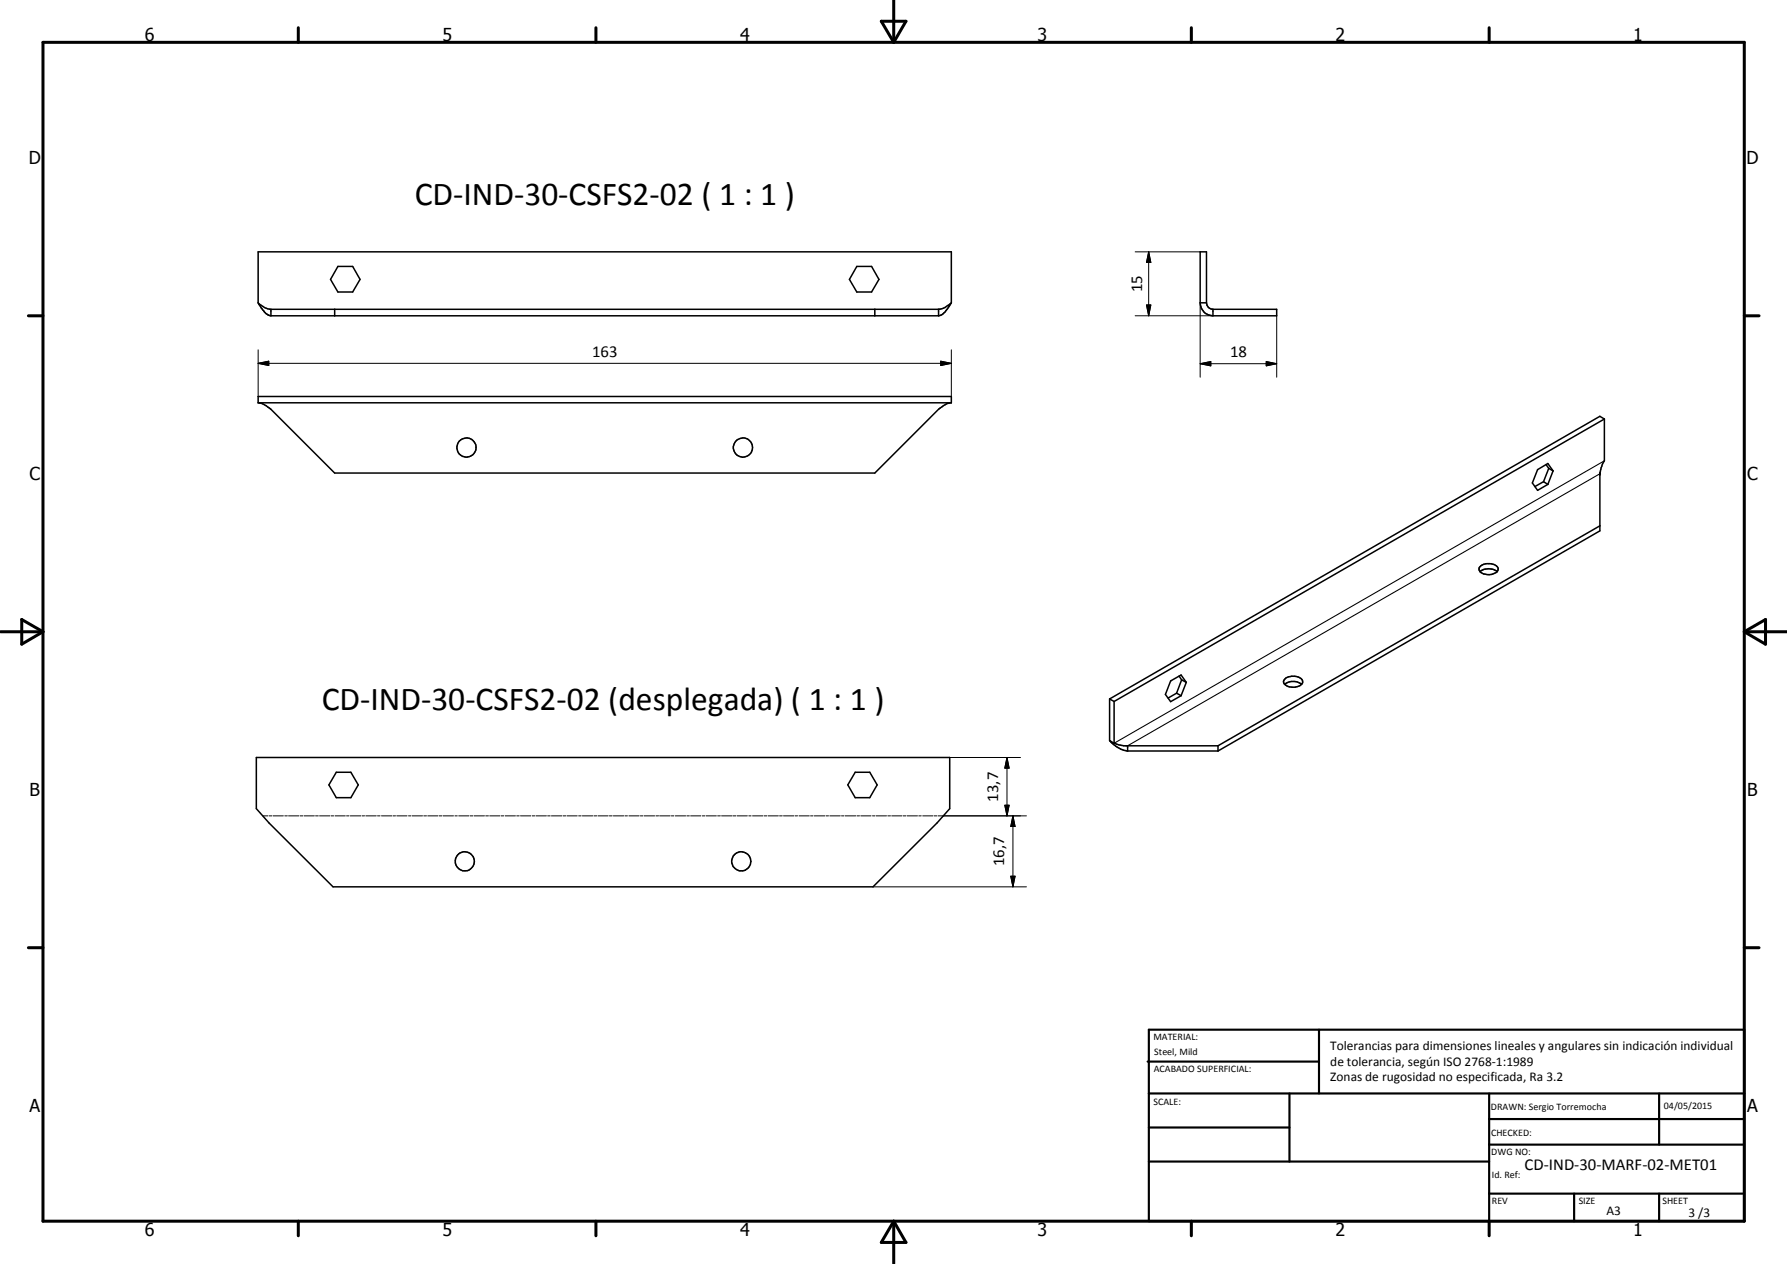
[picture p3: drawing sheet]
<svg xmlns="http://www.w3.org/2000/svg" width="420mm" height="297mm" viewBox="0 0 420 297" stroke-linecap="round" stroke-linejoin="round" font-family="sans-serif">
<g fill="none" stroke="#000" stroke-width=".35">
<path d="M60.7 71.2l.9 1.4a3.1 3.1 0 0 0 2.1 1.6M60.7 71.2a4.8 4.8 0 0 0 2.6 1.4l157.6 .1 1.3-.4 1.5-1.1M60.7 71.2v-12h163v12M63.7 72.7v1.5M63.7 74.2h157M78.7 72.7v1.5M79.4 62.6h3.5l1.8 3.1-1.8 2.9h-3.5l-1.7-2.9zM201.5 62.6h3.4l1.8 3.1-1.8 2.9h-3.4l-1.8-2.9zM205.7 72.7v1.5M220.7 72.7v1.5M223.7 71.2l-1.2 1.7a2.61 2.61 0 0 1-1.8 1.3M282.2 71.2v-12h1.5v12"/>
<path d="M282.2 71.2a3 3 0 0 0 3 3M282.2 71.2h1.5M283.7 71.2a1.53 1.53 0 0 0 1.4 1.5h15.1v1.5h-15M285.2 72.7v1.5M60.7 94.7v-1.5h163v1.5M60.7 94.7h163M60.7 94.7a5.9 5.9 0 0 1 3 1.5l15 15h127l15.2-15.2a5.4 5.4 0 0 1 2.8-1.3M377.2 98.5v9.8l-.4 .8-.6 1.9v13.8l-89.8 51.7M377.2 98.5l-115.3 66.3M377.2 98.5l-1-.7-115.3 66.5M362.9 113.2l1 .6M362.9 113.2l-2 1.1"/>
<path d="M363.5 109.2l.6 .9M364.1 110.1l-1.2 3.1M364.1 110.1l1.1 .6M365.2 110.7l-1.3 3.1M365.2 110.7l-1.3-1.8-2.4 1.5-1.2 3.1 1.2 1.7 2.4-1.4M376.2 111.2v.1M376.2 111.4v.3M347.9 133.2a3.1 3.1 0 0 1 4.3 .1 1.23 1.23 0 0 1-1.3 1.6 2.43 2.43 0 0 1-3.1-1.1zM348 134.4a3.1 3.1 0 0 1 4 0M376.2 123.6l-89.8 51.7M277.2 158.9l.6 .9M277.8 159.8l1.1 .6"/>
<path d="M277.8 159.8l-1.2 3.1M302.4 159.3a2.86 2.86 0 0 1 3.9 .7 1.88 1.88 0 0 1-2.4 1.5 1.84 1.84 0 0 1-2.1-1.4zM60.3 178h163v12l-3 3.4-15 15h-127l-15-15-3-3.4zM260.9 174l.7 .8a6.8 6.8 0 0 0 2.9 1.6l.6 .1M260.9 174l1 .7M260.9 164.3v9.7M260.9 164.3l1 .5M261.9 174.7l2.3 .6h22.2M261.9 164.8v9.9M265.1 175.3v1.2M265.1 176.5h21.3M276.6 162.9l1.1 .6"/>
<path d="M276.6 162.9l-2 1.1M278.9 160.4l-1.2-1.8-2.5 1.4-1.2 3.2 1.2 1.7 2.5-1.4M278.9 160.4l-1.2 3.1M286.4 175.3v1.2M302 160.8a3.2 3.2 0 0 1 4 0M79.1 181.5h3.4l1.7 2.9-1.7 3.1h-3.4l-1.8-3.1zM201.1 181.5h3.4l1.7 2.9-1.7 3.1h-3.4l-1.8-3.1z"/>
<circle cx="109.7" cy="105.2" r="2.25"/>
<circle cx="174.7" cy="105.2" r="2.26"/>
<circle cx="109.3" cy="202.4" r="2.25"/>
<circle cx="174.3" cy="202.4" r="2.24"/>
</g>
<path d="M376.2 111.3l-111.1 64M377.2 108.3l-115.3 66.4" fill="none" stroke="#000" stroke-width=".25"/>
<g fill="none" stroke="#000" stroke-width=".24">
<path d="M266.9 59.2h15.3M270.1 59.2l.5 2.5h-1zM270.1 59.2v15M266.9 74.2h18.3M269.6 71.7h1l-.5 2.5zM282.2 71.2v17.4M300.2 74.2v14.4M60.7 85.4l2.5-.5v1zM60.7 85.4h163M60.7 82.2v11M221.2 84.9l2.5 .5-2.5 .5zM223.7 82.2v11"/>
<path d="M282.2 85.5l2.5-.5v1zM282.2 85.5h18M297.7 85l2.5 .5-2.5 .5zM223.3 178h16.6M236.8 178l.5 2.5h-1zM236.8 178v13.7M61.8 191.7h1.2M63.3 191.7h.6M64.2 191.7h2.4M67 191.7h.6M67.8 191.7h2.5M70.6 191.7h.6"/>
<path d="M71.5 191.7h2.4M74.2 191.7h.6M75.1 191.7h2.4M77.8 191.7h.6M78.8 191.7h2.4M81.5 191.7h.6M82.4 191.7h2.4M85.1 191.7h.6M86 191.7h2.5M88.8 191.7h.6M89.7 191.7h2.4M92.4 191.7h.6"/>
<path d="M93.3 191.7h2.4M96 191.7h.6M96.9 191.7h2.4M99.6 191.7h.7M100.6 191.7h2.4M103.3 191.7h.6M104.2 191.7h2.4M107 191.7h.5M107.9 191.7h2.4M110.6 191.7h.6M111.5 191.7h2.4M114.2 191.7h.6"/>
<path d="M115.1 191.7h2.4M117.8 191.7h.6M118.8 191.7h2.4M121.5 191.7h.6M122.4 191.7h2.4M125.1 191.7h.6M126 191.7h2.5M128.8 191.7h.6M129.7 191.7h2.4M132.4 191.7h.6M133.3 191.7h2.4M136 191.7h.6"/>
<path d="M136.9 191.7h2.4M139.6 191.7h.7M140.6 191.7h2.4M143.3 191.7h.6M144.2 191.7h2.4M146.9 191.7h.6M147.9 191.7h2.4M150.6 191.7h.6M151.5 191.7h2.4M154.2 191.7h.6M155.1 191.7h2.5M157.8 191.7h.6"/>
<path d="M158.8 191.7h2.4M161.5 191.7h.6M162.4 191.7h2.4M165.1 191.7h.6M166 191.7h2.4M168.7 191.7h.7M169.7 191.7h2.4M172.4 191.7h.6M173.3 191.7h2.4M176.1 191.7h.5M176.9 191.7h2.5M179.7 191.7h.6"/>
<path d="M180.6 191.7h2.4M183.3 191.7h.6M184.2 191.7h2.4M186.9 191.7h.6M187.9 191.7h2.4M190.6 191.7h.6M191.5 191.7h2.4M194.2 191.7h.6M195.1 191.7h2.5M197.9 191.7h.5M198.7 191.7h2.5M201.5 191.7h.6"/>
<path d="M202.4 191.7h2.4M205.1 191.7h.6M206 191.7h2.4M208.7 191.7h.7M209.7 191.7h2.4M212.4 191.7h.6M213.3 191.7h2.4M216 191.7h.6M216.9 191.7h2.5M219.7 191.7h.5M220.5 191.7h20.8M236.3 189.2h1l-.5 2.5z"/>
<path d="M238.2 191.7l.5 2.5h-1.1zM238.2 191.7v16.7M205.3 208.4h36M237.6 205.9h1.1l-.5 2.5z"/>
</g>
<g fill="none" stroke="#000" stroke-width=".71">
<path d="M10.1 9.9h400v277.1h-400zM70.1 6.5v3.4M140.1 6.5v3.4M207.2 5h5.8l-2.9 4.9zM210.1 0v9.9M280.1 6.5v3.4M350.1 6.5v3.4M6.7 74.2h3.4M410.1 74.2h3.5M.1 148.5h10M5.1 145.6l5 2.9-5 2.9zM410.1 148.5h10"/>
<path d="M410.1 148.5l5-2.9v5.8zM6.7 222.7h3.4M410.1 222.7h3.5M70.1 287v3.4M140.1 287v3.4M210.1 287v10M210.1 287l2.9 5h-5.8zM280.1 287v3.4M350.1 287v3.4"/>
</g>
<g fill="none" stroke="#000" stroke-width=".51">
<path d="M269.8 249.5h40.3M270.1 242h140v45h-140zM270.1 257h140M303.2 257v16M310.1 242v15M350.1 257v30M390.1 257v12M270.1 265h33.1M270.1 273h80M350.1 269h60M350.1 263h60M350.1 280.5h60"/>
<path d="M370.1 280.5v6.5M390.1 280.5v6.5"/>
</g>
<path d="M269.6 71.7h1l-.5 2.5zM270.1 59.2l.5 2.5h-1zM60.7 85.4l2.5-.5v1zM221.2 84.9l2.5 .5-2.5 .5zM282.2 85.5l2.5-.5v1zM297.7 85l2.5 .5-2.5 .5zM236.3 189.2h1l-.5 2.5zM236.8 178l.5 2.5h-1zM238.2 191.7l.5 2.5h-1.1zM237.6 205.9h1.1l-.5 2.5z" fill="#000"/>
<g font-size="7.9">
<text x="97.5" y="48.1">CD-IND-30-CSFS2-02 ( 1 : 1 )</text>
<text x="75.6" y="166.9">CD-IND-30-CSFS2-02 (desplegada) ( 1 : 1 )</text>
</g>
<g font-size="4.2">
<text x="34" y="9.6">6</text>
<text x="104" y="9.6">5</text>
<text x="174" y="9.6">4</text>
<text x="244" y="9.6">3</text>
<text x="314" y="9.6">2</text>
<text x="384" y="9.6">1</text>
<text x="6.8" y="38.7">D</text>
<text x="410.6" y="38.7">D</text>
<text x="7" y="112.9">C</text>
<text x="410.8" y="112.9">C</text>
<text x="7" y="187.1">B</text>
<text x="410.8" y="187.1">B</text>
<text x="7" y="261.4">A</text>
<text x="410.8" y="261.4">A</text>
<text x="34" y="290.4">6</text>
<text x="104" y="290.4">5</text>
<text x="174" y="290.4">4</text>
<text x="244" y="290.4">3</text>
<text x="314" y="290.4">2</text>
<text x="384" y="290.4">1</text>
</g>
<g font-size="3.9">
<text x="268.6" y="68.7" transform="rotate(-90 268.6 68.7)">15</text>
<text x="139.2" y="83.9">163</text>
<text x="289.2" y="83.9">18</text>
<text x="234.7" y="188.4" transform="rotate(-90 234.7 188.4)">13,7</text>
<text x="236.1" y="203.6" transform="rotate(-90 236.1 203.6)">16,7</text>
<text x="358.5" y="275">CD-IND-30-MARF-02-MET01</text>
</g>
<g font-size="3.1">
<text x="312.7" y="246.8">Tolerancias para dimensiones lineales y angulares sin indicación individual</text>
<text x="312.7" y="250.4">de tolerancia, según ISO 2768-1:1989</text>
<text x="312.7" y="254">Zonas de rugosidad no especificada, Ra 3.2</text>
<text x="377.7" y="285.6">A3</text>
<text x="397" y="285.9">3 /3</text>
</g>
<g font-size="2.4">
<text x="271.2" y="244.4">MATERIAL:</text>
<text x="271.3" y="252">ACABADO SUPERFICIAL:</text>
<text x="271.4" y="247.9">Steel, Mild</text>
<text x="271.2" y="259.7">SCALE:</text>
<text x="350.6" y="260.8">DRAWN: Sergio Torremocha</text>
<text x="391.2" y="260.6">04/05/2015</text>
<text x="350.6" y="267">CHECKED:</text>
<text x="350.6" y="271.4">DWG NO:</text>
<text x="350.8" y="276.9">Id. Ref:</text>
<text x="350.8" y="282.8">REV</text>
<text x="371.2" y="282.9">SIZE</text>
<text x="390.9" y="282.9">SHEET</text>
</g>
</svg>
